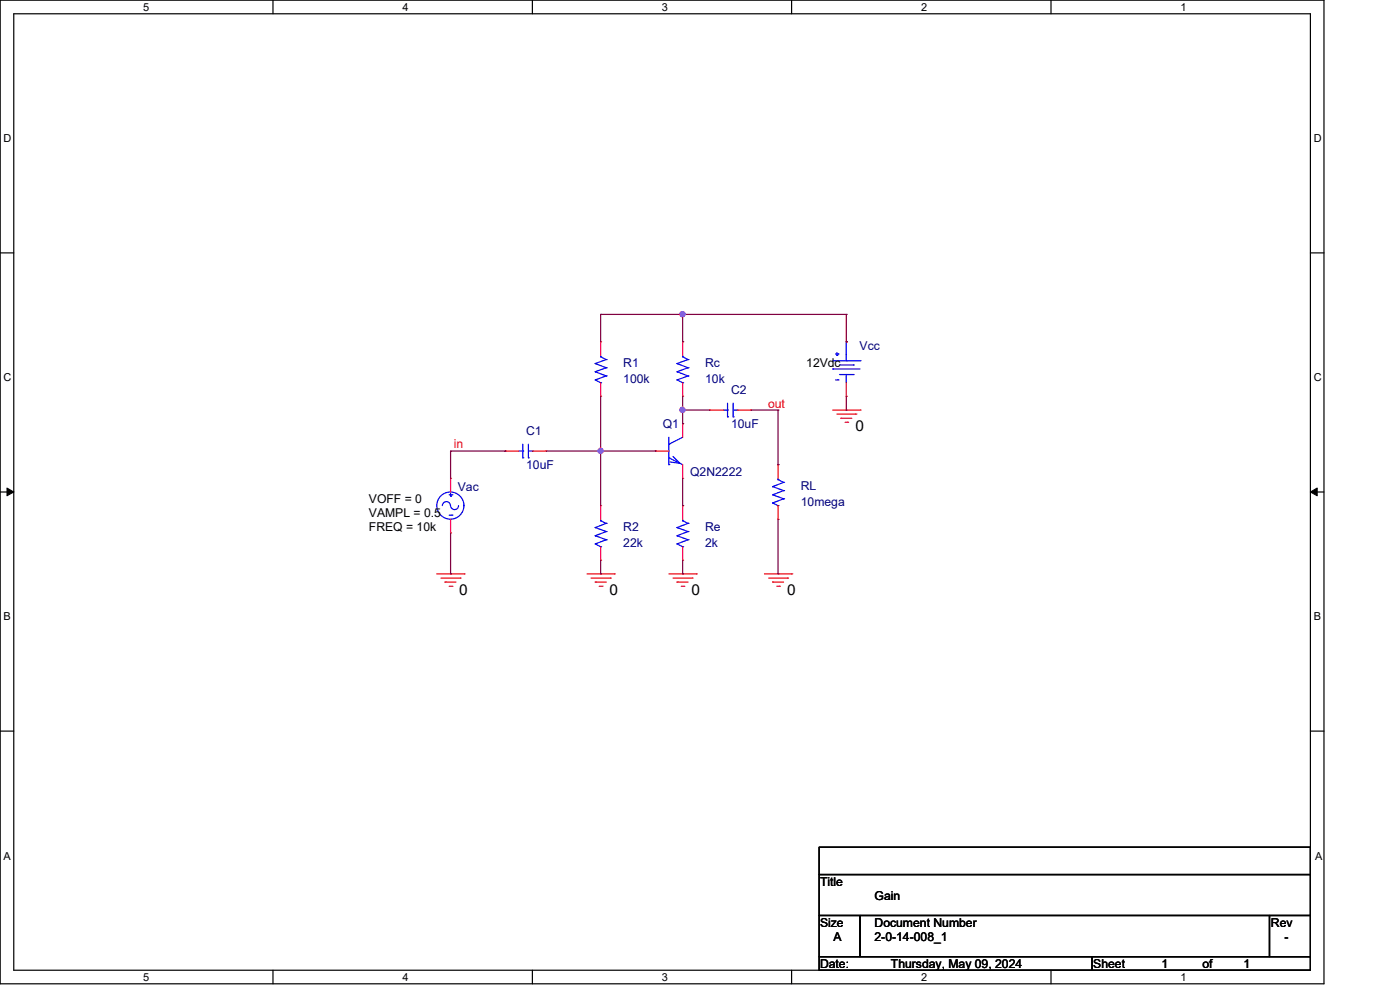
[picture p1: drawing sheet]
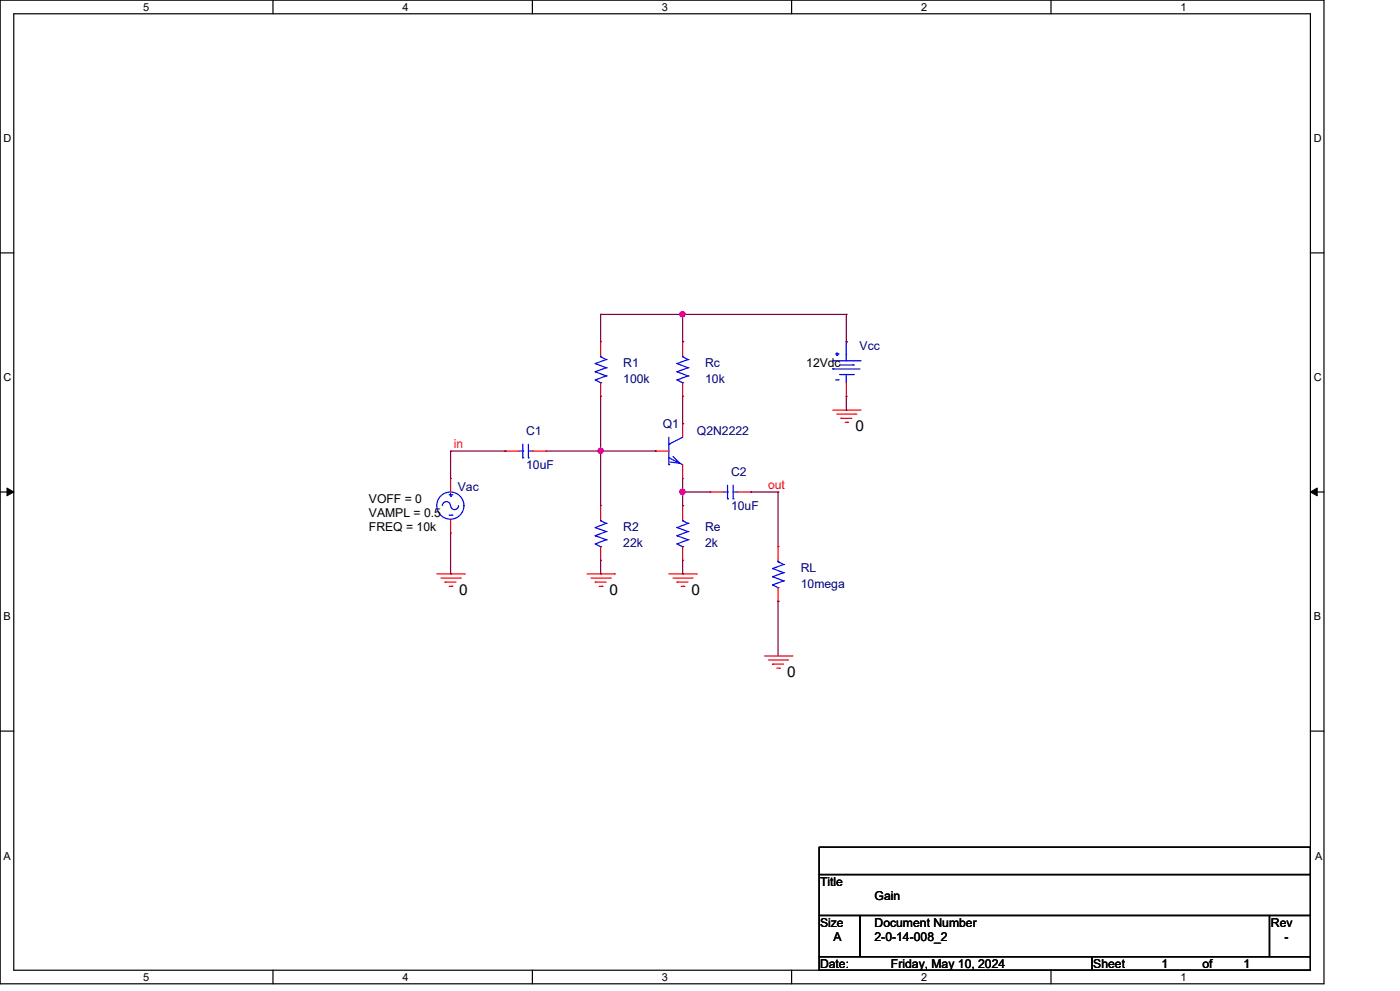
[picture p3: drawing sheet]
# OrCAD Capture schematic GAIN.DSN
size A; title: Gain; rev: -; note: 2-0-14-008_2

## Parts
C1  10uF  [cap196]
C2  10uF  [cap196]
Q1  Q2N2222  [TO18]
R1  100k  [AXRC05]
R2  22k  [AXRC05]
Rc  10k  [AXRC05]
Re  2k  [AXRC05]
RL  10mega  [AXRC05]
Vac  VSIN
Vcc  VDC

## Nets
0: R2.2 Re.2 RL.2 Vac.2(-) Vcc.1(-)
in: C1.1 Vac.1(+)
out: C2.2 RL.1
N00244: C1.2 Q1.2(b) R1.2 R2.1
N00255: Q1.3(c) Rc.2
N00259: C2.1 Q1.1(e) Re.1
N00267: R1.1 Rc.1 Vcc.0(+)
